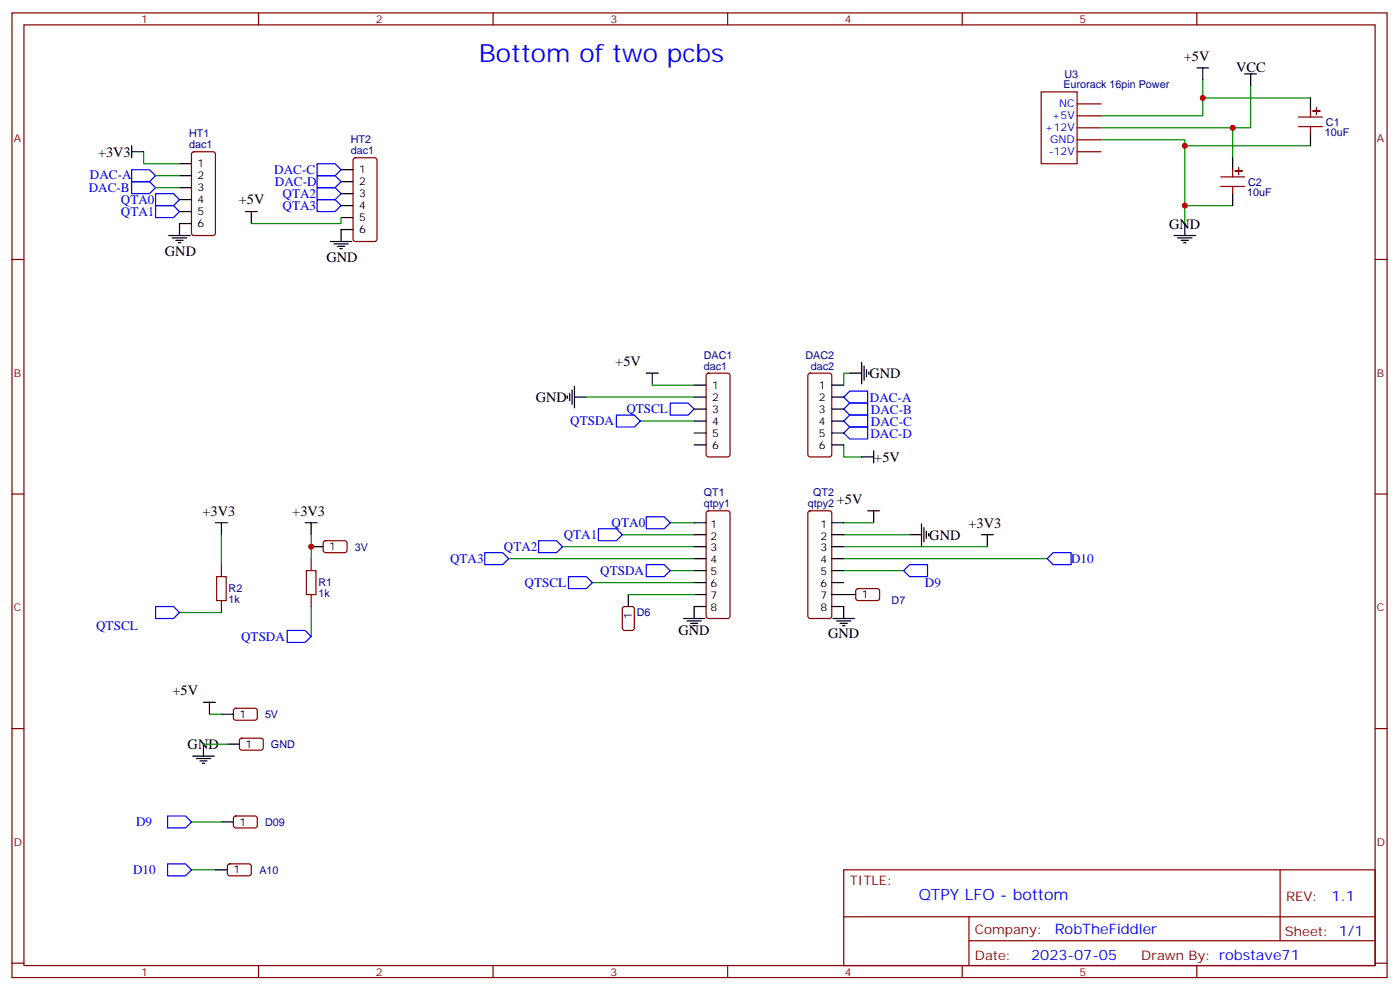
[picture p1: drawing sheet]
<svg xmlns="http://www.w3.org/2000/svg" width="413mm" height="292mm" viewBox="0 0 413 292" stroke-linecap="round" stroke-linejoin="round" font-family="sans-serif">
<g fill="none" stroke="#000" stroke-width=".35">
<path d="M352.8 20h3.5M354.5 20v3.6M366.9 21.8h3.5M368.7 21.8v3.5M386.3 28.9v3.5M386.3 39.4v3.6M38.8 44.7h3.5M38.8 43v3.5M52.9 48.3h3.5M52.9 51.8h3.5M52.9 55.3h3.5M52.9 58.8h3.5"/>
<path d="M100.5 50h3.6M100.5 53.6h3.6M100.5 57.1h3.6M363.4 46.5v3.5M363.4 57.1v3.5M49.7 69.4h6.4M50.8 70.1h4.2M51.9 70.8h2.1M52.6 71.5h.7M52.9 62.4h3.5M56.4 65.9h-3.5v3.5M72.3 62.4h3.5"/>
<path d="M74.1 62.4v3.5M97.4 71.2h6.3M98.4 71.9h4.3M99.5 72.6h2.1M100.2 73.3h.7M100.5 60.6h3.6M100.5 64.1h3.6M104.1 67.7h-3.6v3.5M346.1 69.4h6.3M347.1 70.1h4.3M348.2 70.8h2.1M348.9 71.5h.7"/>
<path d="M349.2 65.9v3.5M167.2 116.7v.7M167.9 116v2.1M168.6 114.9v4.3M169.3 117.1h3.6M169.3 113.9v6.3M190.5 110h3.5M192.3 110v3.5M204.6 117.1h3.5M204.6 113.5h3.5M245.2 117.1h3.5M245.2 113.5h3.5"/>
<path d="M250.5 110h3.5M254 106.8v6.4M254.7 107.9v4.2M255.4 108.9v2.2M256.1 109.6v.7M204.6 120.6h3.5M204.6 124.1h3.5M204.6 127.6h3.5M204.6 131.2h3.5M245.2 120.6h3.5M245.2 124.1h3.5M245.2 127.6h3.5"/>
<path d="M245.2 131.2h3.5M254 134.7h3.5M257.5 132.9v3.6M63.5 154.1h3.5M65.3 154.1v3.5M90 154.1h3.5M91.7 154.1v3.5M204.6 157.6h3.5M204.6 154.1h3.5M245.2 157.6h3.5M245.2 154.1h3.5M255.8 150.6h3.5"/>
<path d="M257.5 150.6v3.5M268.1 157.6h3.5M271.6 154.4v6.4M272.3 155.5v4.2M273 156.6v2.1M273.8 157.3v.7M289.3 157.6h3.5M291 157.6v3.5M91.7 161.1h3.5M185.2 175.3v3.5M204.6 161.1h3.5M204.6 164.7h3.5"/>
<path d="M204.6 168.2h3.5M204.6 171.7h3.5M204.6 175.3h3.5M208.1 178.8h-3.5v3.5M245.2 178.8h3.5v3.5M245.2 161.1h3.5M245.2 164.7h3.5M245.2 168.2h3.5M245.2 171.7h3.5M245.2 175.3h7M201.4 182.3h6.4M202.5 183h4.2"/>
<path d="M203.6 183.7h2.1M204.3 184.4h.7M245.5 182.3h6.4M246.6 183h4.2M247.6 183.7h2.2M248.4 184.4h.7M60 219.4v3.5M60 207h3.5M61.7 207v3.5M65.3 210.5h3.5M67 219.4h3.6M56.8 222.9h6.3"/>
<path d="M57.9 223.6h4.2M58.9 224.3h2.1M59.6 225h.7M63.5 256.4h3.5M65.3 242.3h3.5"/>
</g>
<g fill="none" stroke="#008700" stroke-width=".35">
<path d="M354.5 23.6v10.5h-29.9M354.5 28.9h31.8M363.4 37.7v8.8M368.7 25.3v12.4h-44.1M42.3 44.7v3.6h10.6M45.9 51.8h7M45.9 55.3h7M324.6 41.2h24.6v24.7M349.2 43h37.1M100.5 64.1v1.8h-26.4M349.2 60.6h14.2M172.9 117.1h31.7"/>
<path d="M192.3 113.5h12.3M250.5 110h-1.8v3.5M188.7 124.1h15.9M248.7 131.2v3.5h5.3M65.3 157.6v8.8M91.7 157.6v7.1M183.4 157.6h21.2M197.6 154.1h7M248.7 154.1h8.8M248.7 157.6h19.4M91.7 178.8v8.8M149.9 164.7h54.7"/>
<path d="M165.8 161.1h38.8M174.6 171.7h30M185.2 175.3h19.4M197.6 168.2h7M248.7 164.7h60M248.7 161.1h42.3M248.7 168.2h17.6M52.9 180.6h12.4M60 219.4h7M61.7 210.5h3.6M56.4 256.4h7.1M56.4 242.3h8.9"/>
</g>
<g fill="none" stroke="#00f" stroke-width=".35">
<path d="M38.8 50h5.3l1.8 1.8-1.8 1.8h-5.3zM38.8 53.6h5.3l1.8 1.7-1.8 1.8h-5.3zM45.9 57.1h5.3l1.7 1.7-1.7 1.8h-5.3zM93.5 58.8h5.3l1.7 1.8-1.7 1.8h-5.3zM93.5 48.3h5.3l1.7 1.7-1.7 1.8h-5.3zM93.5 51.8h5.3l1.7 1.8-1.7 1.7h-5.3zM93.5 55.3h5.3l1.7 1.8-1.7 1.7h-5.3zM45.9 60.6h5.3l1.7 1.8-1.7 1.7h-5.3zM197.6 118.8h5.2l1.8 1.8-1.8 1.7h-5.2zM248.7 117.1l1.8-1.8h5.3v3.5h-5.3zM181.7 122.3h5.3l1.7 1.8-1.7 1.8h-5.3zM248.7 127.6l1.8-1.7h5.3v3.5h-5.3z"/>
<path d="M248.7 124.1l1.8-1.8h5.3v3.6h-5.3zM248.7 120.6l1.8-1.8h5.3v3.5h-5.3zM158.7 159.4h5.3l1.8 1.7-1.8 1.8h-5.3zM176.4 155.9h5.3l1.7 1.7-1.7 1.8h-5.3zM190.5 152.3h5.3l1.8 1.8-1.8 1.8h-5.3zM45.9 178.8h5.3l1.7 1.8-1.7 1.7h-5.3zM142.9 162.9h5.3l1.7 1.8-1.7 1.7h-5.3zM167.6 170h5.3l1.7 1.7-1.7 1.8h-5.3zM190.5 166.4h5.3l1.8 1.8-1.8 1.8h-5.3zM268.1 166.4h5.3v3.6h-5.3l-1.8-1.8zM310.4 162.9h5.3v3.5h-5.3l-1.7-1.7zM84.7 185.8h5.3l1.7 1.8-1.7 1.8h-5.3z"/>
<path d="M49.4 240.5h5.3l1.7 1.8-1.7 1.8h-5.3zM49.4 254.6h5.3l1.7 1.8-1.7 1.8h-5.3z"/>
</g>
<g fill="none" stroke="#870000" stroke-width=".35">
<path d="M3.5 3.8h405.4v284.3h-405.4zM7.1 7.3h398.2v277.3h-398.2zM76.2 3.8v3.5M145.3 3.8v3.5M214.5 3.8v3.5M283.6 3.8v3.5M352.8 3.8v3.5M306.9 27.1h10.6v21.2h-10.6zM317.5 37.7h7.1M317.5 34.1h7.1M317.5 30.6h7.1M382.8 34.5h7"/>
<path d="M382.8 37.3h7M386.3 32.4v2.1M386.3 37.3v2.1M388.1 31.7v2.1M389.1 32.7h-2.1h2.1M56.7 44.9l.4-.2h5.7l.6 .5 .1 23.5-.5 .7h-5.9l-.6-.4-.1-23.6zM104.3 46.7l.5-.2h5.6l.7 .4v23.6l-.4 .6-5.9 .1-.7-.5v-23.5zM317.5 41.2h7.1M317.5 44.7h7.1M359.8 52.1h7.1M359.8 55h7.1M363.4 50v2.1"/>
<path d="M363.4 55v2.1M365.1 49.3v2.1M366.2 50.4h-2.1h2.1M3.5 76.5h3.6M405.3 76.5h3.6M208.4 110.2l.4-.2h5.7l.6 .4 .1 23.6-.5 .6-5.9 .1-.6-.5-.1-23.5zM238.4 110.2l.4-.2h5.7l.6 .4 .1 23.6-.5 .6-5.9 .1-.6-.5-.1-23.5zM3.5 145.6h3.6M95.5 159.6l.5-.2h5.9l.4 .7-.1 2.4-.6 .4-5.9-.1-.5-.6v-2.1zM208.4 150.8l.4-.2h5.7l.5 .2 .2 .5v30.3l-.2 .5-.5 .2h-5.7l-.5-.2-.2-.5v-30.3zM238.4 150.8l.4-.2h5.7l.5 .2 .2 .5v30.3l-.3 .5-.4 .2h-5.7l-.5-.2-.2-.5v-30.3zM405.3 145.6h3.6"/>
<path d="M65.3 166.4v3.6M65.3 177v3.6M91.7 164.7v3.5M91.7 175.3v3.5M183.7 179l.4-.2h2.2l.6 .4 .1 5.9-.5 .7h-2.4l-.6-.4-.1-5.9zM252.5 173.7l.4-.2 6 .1 .4 .6-.1 2.4-.6 .4h-5.9l-.5-.7v-2.1zM3.5 214.8h3.6M69 209l.5-.2h5.9l.4 .7v2.4l-.7 .4-5.9-.1-.4-.6v-2.1zM70.8 217.8l.5-.2h5.9l.4 .7-.1 2.4-.6 .4h-5.9l-.4-.7v-2.1zM405.3 214.8h3.6M67.3 254.8l.4-.2 6 .1 .4 .6-.1 2.4-.6 .5-5.9-.1-.5-.6v-2.2zM69 240.7l.5-.2 5.9 .1 .4 .6v2.4l-.7 .5-5.9-.1-.4-.7v-2.1z"/>
<path d="M248.7 256.4h156.6v28.2h-156.6zM377.3 256.4v20.9M248.7 270.2h156.5M285.6 277.3h119.6M285.6 270.2v14.2M3.5 283.9h3.6M76.2 284.6v3.5M145.3 284.6v3.5M214.5 284.6v3.5M283.6 284.6v3.5M352.8 284.6v3.5M405.3 283.9h3.6"/>
</g>
<path d="M63.9 170h2.8v7h-2.8zM90.3 168.2h2.8v7.1h-2.8z" fill="none" stroke="#a10000" stroke-width=".35"/>
<g fill="#c00">
<circle cx="363.4" cy="37.7" r=".88"/>
<circle cx="349.3" cy="60.6" r=".88"/>
<circle cx="349.3" cy="43" r=".88"/>
<circle cx="354.5" cy="28.9" r=".88"/>
<circle cx="91.7" cy="161.1" r=".88"/>
</g>
<text font-size="7.4" fill="#00f" x="141.1" y="18.3">Bottom of two pcbs</text>
<text font-size="4.6" fill="#00f" x="270.8" y="265.4">QTPY LFO - bottom</text>
<g font-size="4.2">
<text x="349" y="18">+5V</text>
<text x="364.4" y="21.1">VCC</text>
<text x="28.9" y="46.2">+3V3</text>
<text x="70.4" y="60.3">+5V</text>
<text x="344.6" y="67.4">GND</text>
<text x="48.6" y="75.4">GND</text>
<text x="96.2" y="77.2">GND</text>
<text x="181.4" y="107.9">+5V</text>
<text x="256.3" y="111.4">GND</text>
<text x="158" y="118.5">GND</text>
<text x="257.7" y="136.1">+5V</text>
<text x="246.6" y="148.4">+5V</text>
<text x="59.7" y="152">+3V3</text>
<text x="86.1" y="152">+3V3</text>
<text x="285.5" y="155.6">+3V3</text>
<text x="273.9" y="159">GND</text>
<text x="200" y="187.2">GND</text>
<text x="244.1" y="188">GND</text>
<text x="50.8" y="204.9">+5V</text>
<text x="55.3" y="220.8">GND</text>
</g>
<g font-size="4.2" fill="#00f">
<text x="392.5" y="265.7">1.1</text>
<text x="310.9" y="275.2">RobTheFiddler</text>
<text x="304" y="283">2023-07-05</text>
</g>
<g font-size="3.9" fill="#00f">
<text x="26.5" y="52.9">DAC-A</text>
<text x="80.9" y="51.3">DAC-C</text>
<text x="26.2" y="56.6">DAC-B</text>
<text x="81" y="54.8">DAC-D</text>
<text x="83.3" y="58.3">QTA2</text>
<text x="35.6" y="63.6">QTA1</text>
<text x="35.6" y="60.1">QTA0</text>
<text x="83.3" y="61.9">QTA3</text>
<text x="256.4" y="118.6">DAC-A</text>
<text x="168.1" y="125.3">QTSDA</text>
<text x="184.6" y="121.8">QTSCL</text>
<text x="256.7" y="125.5">DAC-C</text>
<text x="256.7" y="122">DAC-B</text>
<text x="256.6" y="129">DAC-D</text>
<text x="180.3" y="155.3">QTA0</text>
<text x="166.2" y="158.9">QTA1</text>
<text x="132.7" y="165.9">QTA3</text>
<text x="148.5" y="162.4">QTA2</text>
<text x="315.7" y="166">D10</text>
<text x="154.6" y="173">QTSCL</text>
<text x="176.9" y="169.5">QTSDA</text>
<text x="272.7" y="173">D9</text>
<text x="28.3" y="185.8">QTSCL</text>
<text x="71.1" y="188.8">QTSDA</text>
<text x="40.1" y="243.6">D9</text>
<text x="39.2" y="257.7">D10</text>
</g>
<g font-size="3.9" fill="#800">
<text x="250.5" y="261">TITLE:</text>
<text x="379.1" y="265.7">REV:</text>
<text x="287.4" y="275.2">Company:</text>
<text x="378.7" y="275.8">Sheet: 1/1</text>
<text x="287.4" y="282.9">Date:</text>
<text x="336.4" y="282.9">Drawn By: robstave71</text>
</g>
<g font-size="3.2" fill="#800">
<text x="41.6" y="6.8">1</text>
<text x="110.8" y="6.8">2</text>
<text x="179.9" y="6.8">3</text>
<text x="249.1" y="6.8">4</text>
<text x="318.2" y="6.8">5</text>
<text x="4.1" y="41.9">A</text>
<text x="405.9" y="41.9">A</text>
<text x="4.1" y="111.1">B</text>
<text x="405.9" y="111.1">B</text>
<text x="4.1" y="180.2">C</text>
<text x="405.9" y="180.2">C</text>
<text x="4.1" y="249.3">D</text>
<text x="405.9" y="249.3">D</text>
<text x="41.6" y="287.6">1</text>
<text x="110.8" y="287.6">2</text>
<text x="179.9" y="287.6">3</text>
<text x="249.1" y="287.6">4</text>
<text x="318.2" y="287.6">5</text>
</g>
<g font-size="3.2" fill="#000080">
<text x="313.8" y="22.9">U3</text>
<text x="313.5" y="26">Eurorack 16pin Power</text>
<text x="55.7" y="40.5">HT1</text>
<text x="390.5" y="40.2">10uF</text>
<text x="390.9" y="37.1">C1</text>
<text x="55.7" y="43.7">dac1</text>
<text x="103.4" y="45.4">dac1</text>
<text x="103.4" y="42.3">HT2</text>
<text x="367.6" y="57.8">10uF</text>
<text x="367.9" y="54.7">C2</text>
<text x="207.4" y="105.8">DAC1</text>
<text x="237.4" y="105.8">DAC2</text>
<text x="207.4" y="108.9">dac1</text>
<text x="239" y="108.9">dac2</text>
<text x="207.4" y="149.5">qtpy1</text>
<text x="207.4" y="146.3">QT1</text>
<text x="238.1" y="149.5">qtpy2</text>
<text x="239.7" y="146.3">QT2</text>
<text x="104.6" y="162.4">3V</text>
<text x="93.8" y="172.9">R1</text>
<text x="67.4" y="177.8">1k</text>
<text x="67.4" y="174.6">R2</text>
<text x="93.8" y="176.1">1k</text>
<text x="262.8" y="178.2">D7</text>
<text x="187.7" y="181.4">D6</text>
<text x="78.1" y="211.7">5V</text>
<text x="79.9" y="220.6">GND</text>
<text x="78.1" y="243.5">D09</text>
<text x="76.5" y="257.6">A10</text>
</g>
<g font-size="3.2" fill="#00f">
<text x="310" y="35.2">+5V</text>
<text x="312.2" y="31.7">NC</text>
<text x="308" y="38.7">+12V</text>
<text x="309.2" y="45.8">-12V</text>
<text x="309.5" y="42.3">GND</text>
</g>
<g font-size="3.2">
<text x="58.2" y="49.3">1</text>
<text x="58.2" y="52.8">2</text>
<text x="105.8" y="51.1">1</text>
<text x="58.2" y="56.4">3</text>
<text x="58.2" y="59.9">4</text>
<text x="105.8" y="54.6">2</text>
<text x="105.8" y="58.1">3</text>
<text x="58.2" y="63.4">5</text>
<text x="105.8" y="61.7">4</text>
<text x="105.8" y="65.2">5</text>
<text x="58.2" y="67">6</text>
<text x="105.8" y="68.7">6</text>
<text x="209.9" y="114.6">1</text>
<text x="209.9" y="118.1">2</text>
<text x="241.4" y="114.6">1</text>
<text x="241.4" y="118.1">2</text>
<text x="209.9" y="121.6">3</text>
<text x="209.9" y="125.2">4</text>
<text x="241.4" y="121.6">3</text>
<text x="241.4" y="125.2">4</text>
<text x="209.9" y="128.7">5</text>
<text x="241.4" y="128.7">5</text>
<text x="209.9" y="132.2">6</text>
<text x="241.4" y="132.2">6</text>
<text x="209.4" y="155.5">1</text>
<text x="241.9" y="155.5">1</text>
<text x="209.4" y="159">2</text>
<text x="241.9" y="159">2</text>
<text x="97" y="162.2">1</text>
<text x="209.4" y="162.6">3</text>
<text x="209.4" y="166.1">4</text>
<text x="241.9" y="162.6">3</text>
<text x="241.9" y="166.1">4</text>
<text x="209.4" y="169.6">5</text>
<text x="209.4" y="173.1">6</text>
<text x="241.9" y="169.6">5</text>
<text x="241.9" y="173.1">6</text>
<text x="209.4" y="176.7">7</text>
<text x="241.9" y="176.7">7</text>
<text x="254" y="176.3">1</text>
<text x="186.3" y="182.6" transform="rotate(-90 186.3 182.6)">1</text>
<text x="209.4" y="180.2">8</text>
<text x="241.9" y="180.2">8</text>
<text x="70.6" y="211.6">1</text>
<text x="72.3" y="220.4">1</text>
<text x="70.6" y="243.3">1</text>
<text x="68.8" y="257.5">1</text>
</g>
</svg>
